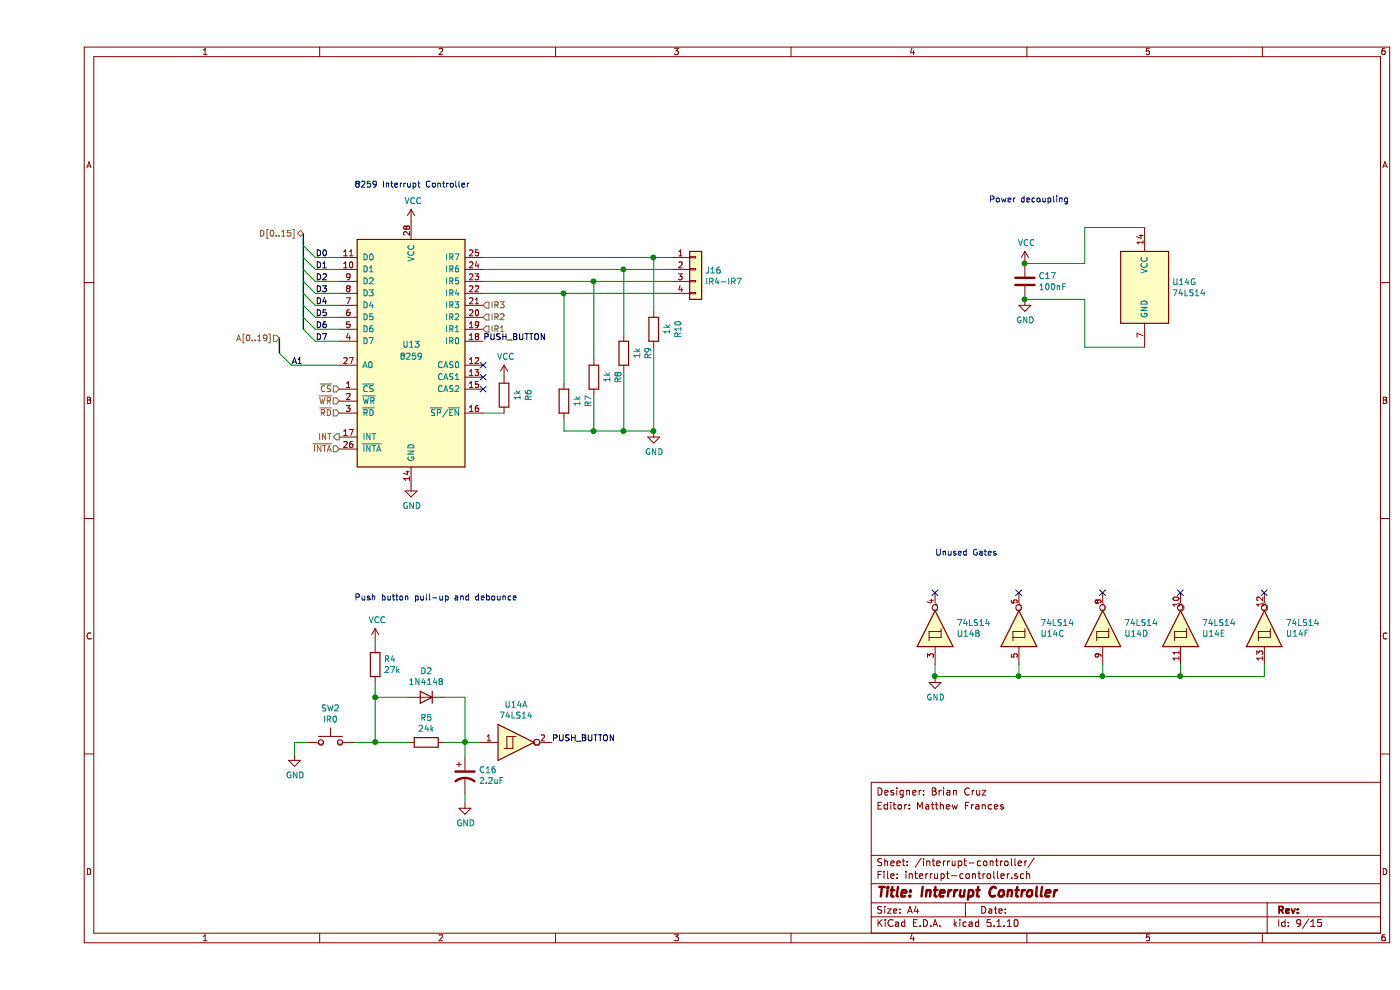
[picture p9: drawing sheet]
EESchema Schematic File Version 4
EELAYER 30 0
EELAYER END
$Descr A4 11693 8268
encoding utf-8
Sheet 9 15
Title "Interrupt Controller"
Date ""
Rev ""
Comp ""
Comment1 ""
Comment2 ""
Comment3 "Editor: Matthew Frances"
Comment4 "Designer: Brian Cruz"
$EndDescr
$Comp
L Device:C C17
U 1 1
P 8250 2350
F 0 "C17" H 8365 2396 50  0000 L CNN
F 1 "100nF" H 8365 2305 50  0000 L CNN
F 2 "Capacitor_THT:C_Rect_L4.0mm_W2.5mm_P2.50mm" H 8288 2200 50  0001 C CNN
F 3 "~" H 8250 2350 50  0001 C CNN
	1    8250 2350
	1    0    0    -1  
$EndComp
$Comp
L power:VCC #PWR0151
U 1 1
P 8250 2200
F 0 "#PWR0151" H 8250 2050 50  0001 C CNN
F 1 "VCC" H 8265 2373 50  0000 C CNN
F 2 "" H 8250 2200 50  0001 C CNN
F 3 "" H 8250 2200 50  0001 C CNN
	1    8250 2200
	1    0    0    -1  
$EndComp
$Comp
L power:GND #PWR0152
U 1 1
P 8250 2500
F 0 "#PWR0152" H 8250 2250 50  0001 C CNN
F 1 "GND" H 8255 2327 50  0000 C CNN
F 2 "" H 8250 2500 50  0001 C CNN
F 3 "" H 8250 2500 50  0001 C CNN
	1    8250 2500
	1    0    0    -1  
$EndComp
Text Notes 7950 1700 0    50   ~ 0
Power decoupling
$Comp
L Device:R R6
U 1 1
P 3900 3300
F 0 "R6" V 3693 3300 50  0000 C CNN
F 1 "1k" V 3784 3300 50  0000 C CNN
F 2 "Resistor_THT:R_Axial_DIN0207_L6.3mm_D2.5mm_P10.16mm_Horizontal" V 3830 3300 50  0001 C CNN
F 3 "~" H 3900 3300 50  0001 C CNN
	1    3900 3300
	-1   0    0    1   
$EndComp
$Comp
L power:VCC #PWR0153
U 1 1
P 3900 3150
F 0 "#PWR0153" H 3900 3000 50  0001 C CNN
F 1 "VCC" H 3915 3323 50  0000 C CNN
F 2 "" H 3900 3150 50  0001 C CNN
F 3 "" H 3900 3150 50  0001 C CNN
	1    3900 3150
	1    0    0    -1  
$EndComp
Text Notes 2650 1575 0    50   ~ 0
8259 Interrupt Controller
Text HLabel 2025 2825 0    50   Input ~ 0
A[0..19]
Wire Bus Line
	2025 2950 2025 2825
Entry Wire Line
	2025 2950 2125 3050
Text Label 2125 3050 0    50   ~ 0
A1
Wire Wire Line
	2525 3050 2125 3050
Text HLabel 2525 3750 0    50   Input ~ 0
~INTA
Text HLabel 2525 3650 0    50   Output ~ 0
INT
Text HLabel 2525 3450 0    50   Input ~ 0
~RD
Text HLabel 2525 3350 0    50   Input ~ 0
~WR
Text HLabel 2525 3250 0    50   Input ~ 0
~CS
Text HLabel 2225 1950 0    50   BiDi ~ 0
D[0..15]
Entry Wire Line
	2225 2750 2325 2850
Entry Wire Line
	2225 2650 2325 2750
Entry Wire Line
	2225 2550 2325 2650
Entry Wire Line
	2225 2450 2325 2550
Entry Wire Line
	2225 2350 2325 2450
Entry Wire Line
	2225 2250 2325 2350
Entry Wire Line
	2225 2150 2325 2250
Entry Wire Line
	2225 2050 2325 2150
Text Label 2325 2850 0    50   ~ 0
D7
Text Label 2325 2750 0    50   ~ 0
D6
Text Label 2325 2650 0    50   ~ 0
D5
Text Label 2325 2550 0    50   ~ 0
D4
Text Label 2325 2450 0    50   ~ 0
D3
Text Label 2325 2350 0    50   ~ 0
D2
Text Label 2325 2250 0    50   ~ 0
D1
Text Label 2325 2150 0    50   ~ 0
D0
Wire Wire Line
	2525 2850 2325 2850
Wire Wire Line
	2525 2750 2325 2750
Wire Wire Line
	2525 2650 2325 2650
Wire Wire Line
	2525 2550 2325 2550
Wire Wire Line
	2525 2450 2325 2450
Wire Wire Line
	2525 2350 2325 2350
Wire Wire Line
	2525 2250 2325 2250
Wire Wire Line
	2525 2150 2325 2150
Text Label 3725 2850 0    50   ~ 0
PUSH_BUTTON
Text HLabel 3725 2550 2    50   Input ~ 0
IR3
Text HLabel 3725 2650 2    50   Input ~ 0
IR2
Text HLabel 3725 2750 2    50   Input ~ 0
IR1
NoConn ~ 3725 3250
NoConn ~ 3725 3150
NoConn ~ 3725 3050
$Comp
L power:GND #PWR0154
U 1 1
P 3125 4050
F 0 "#PWR0154" H 3125 3800 50  0001 C CNN
F 1 "GND" H 3130 3877 50  0000 C CNN
F 2 "" H 3125 4050 50  0001 C CNN
F 3 "" H 3125 4050 50  0001 C CNN
	1    3125 4050
	1    0    0    -1  
$EndComp
$Comp
L power:VCC #PWR0155
U 1 1
P 3125 1850
F 0 "#PWR0155" H 3125 1700 50  0001 C CNN
F 1 "VCC" H 3140 2023 50  0000 C CNN
F 2 "" H 3125 1850 50  0001 C CNN
F 3 "" H 3125 1850 50  0001 C CNN
	1    3125 1850
	1    0    0    -1  
$EndComp
$Comp
L Interface:8259 U13
U 1 1
P 3125 2950
F 0 "U13" H 3125 3025 50  0000 C CNN
F 1 "8259" H 3125 2925 50  0000 C CNN
F 2 "Package_DIP:DIP-28_W15.24mm" H 3125 2950 50  0001 C CIN
F 3 "http://pdos.csail.mit.edu/6.828/2005/readings/hardware/8259A.pdf" H 3125 2950 50  0001 C CNN
	1    3125 2950
	1    0    0    -1  
$EndComp
$Comp
L Connector_Generic:Conn_01x04 J16
U 1 1
P 5500 2250
F 0 "J16" H 5580 2242 50  0000 L CNN
F 1 "IR4-IR7" H 5580 2151 50  0000 L CNN
F 2 "Connector_PinHeader_2.54mm:PinHeader_1x04_P2.54mm_Vertical" H 5500 2250 50  0001 C CNN
F 3 "~" H 5500 2250 50  0001 C CNN
	1    5500 2250
	1    0    0    -1  
$EndComp
$Comp
L Device:R R9
U 1 1
P 4900 2950
F 0 "R9" V 4693 2950 50  0000 C CNN
F 1 "1k" V 4784 2950 50  0000 C CNN
F 2 "Resistor_THT:R_Axial_DIN0207_L6.3mm_D2.5mm_P10.16mm_Horizontal" V 4830 2950 50  0001 C CNN
F 3 "~" H 4900 2950 50  0001 C CNN
	1    4900 2950
	-1   0    0    1   
$EndComp
$Comp
L Device:R R8
U 1 1
P 4650 3150
F 0 "R8" V 4443 3150 50  0000 C CNN
F 1 "1k" V 4534 3150 50  0000 C CNN
F 2 "Resistor_THT:R_Axial_DIN0207_L6.3mm_D2.5mm_P10.16mm_Horizontal" V 4580 3150 50  0001 C CNN
F 3 "~" H 4650 3150 50  0001 C CNN
	1    4650 3150
	-1   0    0    -1  
$EndComp
$Comp
L Device:R R7
U 1 1
P 4400 3350
F 0 "R7" V 4193 3350 50  0000 C CNN
F 1 "1k" V 4284 3350 50  0000 C CNN
F 2 "Resistor_THT:R_Axial_DIN0207_L6.3mm_D2.5mm_P10.16mm_Horizontal" V 4330 3350 50  0001 C CNN
F 3 "~" H 4400 3350 50  0001 C CNN
	1    4400 3350
	-1   0    0    1   
$EndComp
Wire Wire Line
	3725 3450 3900 3450
$Comp
L Device:R R10
U 1 1
P 5150 2750
F 0 "R10" V 4943 2750 50  0000 C CNN
F 1 "1k" V 5034 2750 50  0000 C CNN
F 2 "Resistor_THT:R_Axial_DIN0207_L6.3mm_D2.5mm_P10.16mm_Horizontal" V 5080 2750 50  0001 C CNN
F 3 "~" H 5150 2750 50  0001 C CNN
	1    5150 2750
	-1   0    0    1   
$EndComp
$Comp
L power:GND #PWR0156
U 1 1
P 5150 3600
F 0 "#PWR0156" H 5150 3350 50  0001 C CNN
F 1 "GND" H 5155 3427 50  0000 C CNN
F 2 "" H 5150 3600 50  0001 C CNN
F 3 "" H 5150 3600 50  0001 C CNN
	1    5150 3600
	1    0    0    -1  
$EndComp
Wire Wire Line
	3725 2450 4400 2450
Wire Wire Line
	3725 2350 4650 2350
Wire Wire Line
	3725 2250 4900 2250
Wire Wire Line
	3725 2150 5150 2150
Wire Wire Line
	5150 2600 5150 2150
Connection ~ 5150 2150
Wire Wire Line
	5150 2150 5300 2150
Wire Wire Line
	4900 2800 4900 2250
Connection ~ 4900 2250
Wire Wire Line
	4900 2250 5300 2250
Wire Wire Line
	4650 3000 4650 2350
Connection ~ 4650 2350
Wire Wire Line
	4650 2350 5300 2350
Wire Wire Line
	4400 3200 4400 2450
Connection ~ 4400 2450
Wire Wire Line
	4400 2450 5300 2450
$Comp
L 74xx:74LS14 U14
U 7 1
P 9250 2400
F 0 "U14" H 9480 2446 50  0000 L CNN
F 1 "74LS14" H 9480 2355 50  0000 L CNN
F 2 "Package_DIP:DIP-14_W7.62mm" H 9250 2400 50  0001 C CNN
F 3 "http://www.ti.com/lit/gpn/sn74LS14" H 9250 2400 50  0001 C CNN
	7    9250 2400
	1    0    0    -1  
$EndComp
Wire Wire Line
	8750 1900 9250 1900
Wire Wire Line
	8250 2200 8750 2200
Wire Wire Line
	8750 1900 8750 2200
Connection ~ 8250 2200
Wire Wire Line
	8250 2500 8750 2500
Wire Wire Line
	8750 2500 8750 2900
Wire Wire Line
	8750 2900 9250 2900
Connection ~ 8250 2500
$Comp
L Switch:SW_Push SW2
U 1 1
P 2450 6200
F 0 "SW2" H 2450 6485 50  0000 C CNN
F 1 "IR0" H 2450 6394 50  0000 C CNN
F 2 "Button_Switch_Keyboard:SW_Cherry_MX_1.00u_PCB" H 2450 6400 50  0001 C CNN
F 3 "~" H 2450 6400 50  0001 C CNN
	1    2450 6200
	1    0    0    -1  
$EndComp
$Comp
L power:GND #PWR0157
U 1 1
P 2150 6300
F 0 "#PWR0157" H 2150 6050 50  0001 C CNN
F 1 "GND" H 2155 6127 50  0000 C CNN
F 2 "" H 2150 6300 50  0001 C CNN
F 3 "" H 2150 6300 50  0001 C CNN
	1    2150 6300
	1    0    0    -1  
$EndComp
Wire Wire Line
	2150 6300 2150 6200
Wire Wire Line
	2150 6200 2250 6200
$Comp
L Device:R R4
U 1 1
P 2825 5550
F 0 "R4" H 2895 5596 50  0000 L CNN
F 1 "27k" H 2895 5505 50  0000 L CNN
F 2 "Resistor_THT:R_Axial_DIN0207_L6.3mm_D2.5mm_P10.16mm_Horizontal" V 2755 5550 50  0001 C CNN
F 3 "~" H 2825 5550 50  0001 C CNN
	1    2825 5550
	1    0    0    -1  
$EndComp
Wire Wire Line
	2825 5700 2825 5825
Wire Wire Line
	2825 6200 2650 6200
Wire Wire Line
	2825 5400 2825 5350
$Comp
L power:VCC #PWR0158
U 1 1
P 2825 5350
F 0 "#PWR0158" H 2825 5200 50  0001 C CNN
F 1 "VCC" H 2840 5523 50  0000 C CNN
F 2 "" H 2825 5350 50  0001 C CNN
F 3 "" H 2825 5350 50  0001 C CNN
	1    2825 5350
	1    0    0    -1  
$EndComp
Wire Wire Line
	2825 6200 3100 6200
Connection ~ 2825 6200
Text Notes 2650 5025 0    50   ~ 0
Push button pull-up and debounce
$Comp
L Device:R R5
U 1 1
P 3250 6200
F 0 "R5" V 3043 6200 50  0000 C CNN
F 1 "24k" V 3134 6200 50  0000 C CNN
F 2 "Resistor_THT:R_Axial_DIN0207_L6.3mm_D2.5mm_P10.16mm_Horizontal" V 3180 6200 50  0001 C CNN
F 3 "~" H 3250 6200 50  0001 C CNN
	1    3250 6200
	0    1    1    0   
$EndComp
$Comp
L Diode:1N4148 D2
U 1 1
P 3250 5825
F 0 "D2" H 3250 5608 50  0000 C CNN
F 1 "1N4148" H 3250 5699 50  0000 C CNN
F 2 "Diode_THT:D_DO-35_SOD27_P7.62mm_Horizontal" H 3250 5650 50  0001 C CNN
F 3 "https://assets.nexperia.com/documents/data-sheet/1N4148_1N4448.pdf" H 3250 5825 50  0001 C CNN
	1    3250 5825
	-1   0    0    1   
$EndComp
Wire Wire Line
	3100 5825 2825 5825
Connection ~ 2825 5825
Wire Wire Line
	2825 5825 2825 6200
Wire Wire Line
	3400 6200 3575 6200
Wire Wire Line
	3400 5825 3575 5825
Wire Wire Line
	3575 5825 3575 6200
Connection ~ 3575 6200
Wire Wire Line
	3575 6200 3575 6325
$Comp
L Device:CP1 C16
U 1 1
P 3575 6475
F 0 "C16" H 3690 6521 50  0000 L CNN
F 1 "2.2uF" H 3690 6430 50  0000 L CNN
F 2 "Capacitor_THT:CP_Radial_D5.0mm_P2.00mm" H 3575 6475 50  0001 C CNN
F 3 "~" H 3575 6475 50  0001 C CNN
	1    3575 6475
	1    0    0    -1  
$EndComp
Wire Wire Line
	3575 6625 3575 6700
$Comp
L power:GND #PWR0159
U 1 1
P 3575 6700
F 0 "#PWR0159" H 3575 6450 50  0001 C CNN
F 1 "GND" H 3580 6527 50  0000 C CNN
F 2 "" H 3575 6700 50  0001 C CNN
F 3 "" H 3575 6700 50  0001 C CNN
	1    3575 6700
	1    0    0    -1  
$EndComp
Wire Wire Line
	3700 6200 3575 6200
Text Label 4300 6200 0    50   ~ 0
PUSH_BUTTON
$Comp
L 74xx:74LS14 U14
U 1 1
P 4000 6200
F 0 "U14" H 4000 6517 50  0000 C CNN
F 1 "74LS14" H 4000 6426 50  0000 C CNN
F 2 "Package_DIP:DIP-14_W7.62mm" H 4000 6200 50  0001 C CNN
F 3 "http://www.ti.com/lit/gpn/sn74LS14" H 4000 6200 50  0001 C CNN
	1    4000 6200
	1    0    0    -1  
$EndComp
Text Notes 7500 4650 0    50   ~ 0
Unused Gates
$Comp
L 74xx:74LS14 U14
U 2 1
P 7500 5250
F 0 "U14" V 7454 5430 50  0000 L CNN
F 1 "74LS14" V 7545 5430 50  0000 L CNN
F 2 "Package_DIP:DIP-14_W7.62mm" H 7500 5250 50  0001 C CNN
F 3 "http://www.ti.com/lit/gpn/sn74LS14" H 7500 5250 50  0001 C CNN
	2    7500 5250
	0    1    -1   0   
$EndComp
$Comp
L 74xx:74LS14 U14
U 3 1
P 8200 5250
F 0 "U14" V 8154 5430 50  0000 L CNN
F 1 "74LS14" V 8245 5430 50  0000 L CNN
F 2 "Package_DIP:DIP-14_W7.62mm" H 8200 5250 50  0001 C CNN
F 3 "http://www.ti.com/lit/gpn/sn74LS14" H 8200 5250 50  0001 C CNN
	3    8200 5250
	0    1    -1   0   
$EndComp
$Comp
L 74xx:74LS14 U14
U 4 1
P 8900 5250
F 0 "U14" V 8854 5430 50  0000 L CNN
F 1 "74LS14" V 8945 5430 50  0000 L CNN
F 2 "Package_DIP:DIP-14_W7.62mm" H 8900 5250 50  0001 C CNN
F 3 "http://www.ti.com/lit/gpn/sn74LS14" H 8900 5250 50  0001 C CNN
	4    8900 5250
	0    1    -1   0   
$EndComp
NoConn ~ 8900 4950
NoConn ~ 8200 4950
NoConn ~ 7500 4950
Wire Wire Line
	8900 5650 8900 5550
Wire Wire Line
	8900 5650 8200 5650
Wire Wire Line
	8200 5650 8200 5550
Wire Wire Line
	8200 5650 7500 5650
Wire Wire Line
	7500 5650 7500 5550
Connection ~ 8200 5650
$Comp
L power:GND #PWR0160
U 1 1
P 7500 5650
F 0 "#PWR0160" H 7500 5400 50  0001 C CNN
F 1 "GND" H 7505 5477 50  0000 C CNN
F 2 "" H 7500 5650 50  0001 C CNN
F 3 "" H 7500 5650 50  0001 C CNN
	1    7500 5650
	1    0    0    -1  
$EndComp
Connection ~ 7500 5650
Wire Wire Line
	4400 3500 4400 3600
Wire Wire Line
	4400 3600 4650 3600
Wire Wire Line
	5150 2900 5150 3600
Connection ~ 5150 3600
Wire Wire Line
	4900 3100 4900 3600
Connection ~ 4900 3600
Wire Wire Line
	4900 3600 5150 3600
Wire Wire Line
	4650 3300 4650 3600
Connection ~ 4650 3600
Wire Wire Line
	4650 3600 4900 3600
Connection ~ 8900 5650
Wire Wire Line
	9550 5650 8900 5650
Wire Wire Line
	9550 5650 9550 5550
Connection ~ 9550 5650
Wire Wire Line
	10250 5650 9550 5650
Wire Wire Line
	10250 5550 10250 5650
NoConn ~ 9550 4950
NoConn ~ 10250 4950
$Comp
L 74xx:74LS14 U14
U 6 1
P 10250 5250
F 0 "U14" V 10204 5430 50  0000 L CNN
F 1 "74LS14" V 10295 5430 50  0000 L CNN
F 2 "Package_DIP:DIP-14_W7.62mm" H 10250 5250 50  0001 C CNN
F 3 "http://www.ti.com/lit/gpn/sn74LS14" H 10250 5250 50  0001 C CNN
	6    10250 5250
	0    1    -1   0   
$EndComp
$Comp
L 74xx:74LS14 U14
U 5 1
P 9550 5250
F 0 "U14" V 9504 5430 50  0000 L CNN
F 1 "74LS14" V 9595 5430 50  0000 L CNN
F 2 "Package_DIP:DIP-14_W7.62mm" H 9550 5250 50  0001 C CNN
F 3 "http://www.ti.com/lit/gpn/sn74LS14" H 9550 5250 50  0001 C CNN
	5    9550 5250
	0    1    -1   0   
$EndComp
Wire Bus Line
	2225 1950 2225 2750
$EndSCHEMATC
